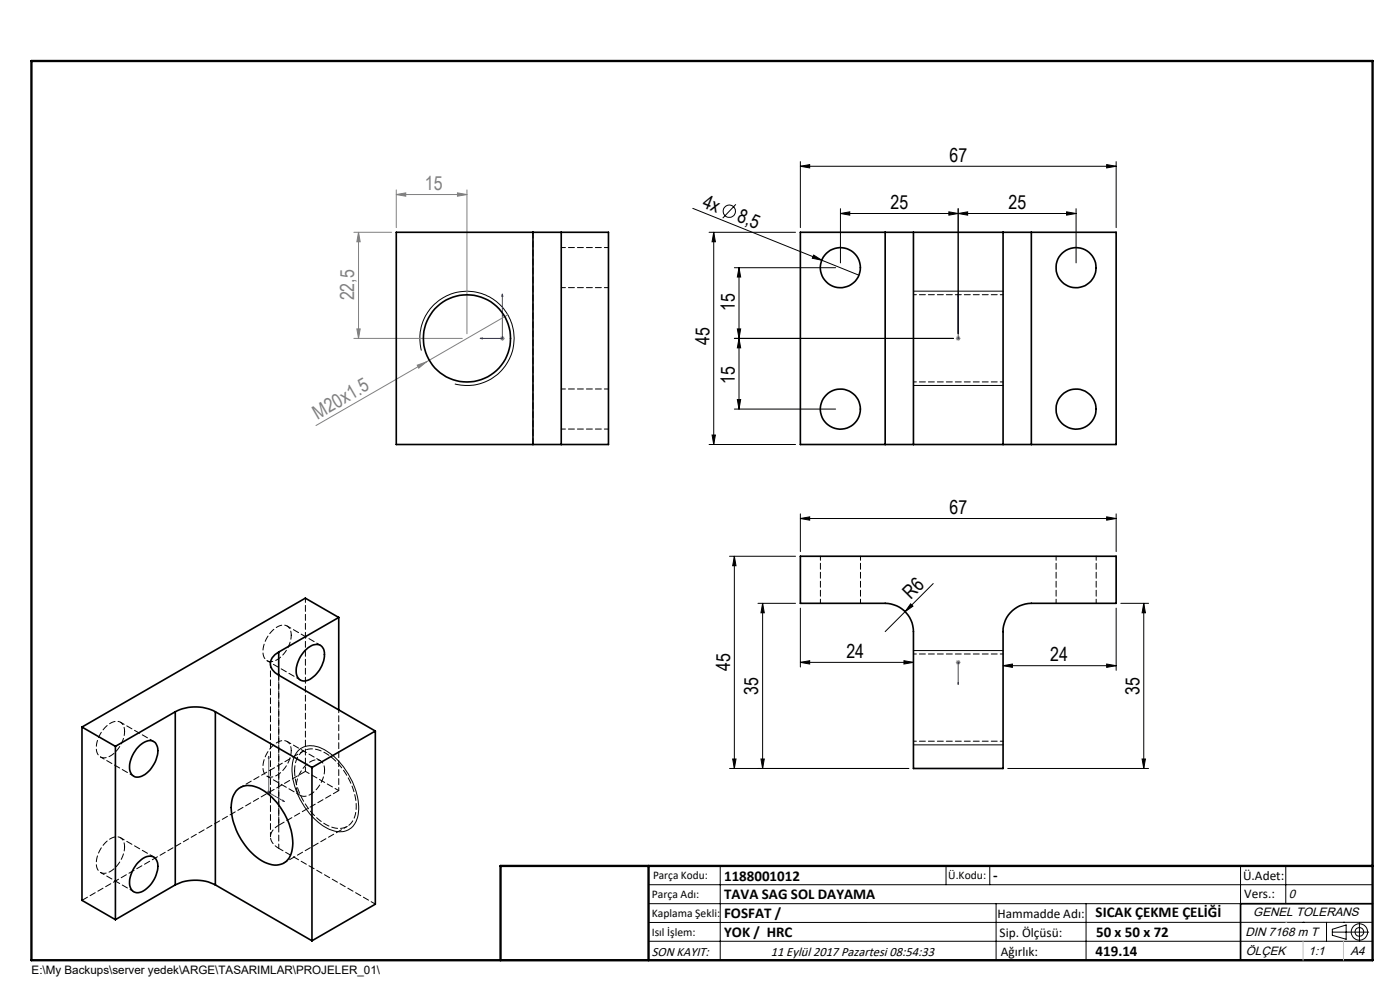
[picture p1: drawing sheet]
<svg xmlns="http://www.w3.org/2000/svg" width="297mm" height="210mm" viewBox="0 0 297 210" stroke-linecap="round" stroke-linejoin="round" font-family="sans-serif">
<g fill="none" stroke="#000" stroke-width=".21">
<path d="M169.8 35.3l2-.4v.7zM169.8 34.3v14M169.8 35.3h67M234.8 34.9l2 .4-2 .3zM236.8 34.3v14M147 44.2l27.3 11M150.4 49.3h18.4M151.4 49.3v45M151.4 49.3l.4 2h-.7zM155.8 56.8h21.5M156.1 43.3l-2.8 3M156.8 56.8v30"/>
<path d="M156.8 56.8l.3 2h-.7zM172.6 54.1l1.7 1.1-2-.4zM174.3 55.2l7.9 3.2M178.3 45.3l2-.4v.7zM178.3 44.3v11.5M178.3 45.3h50M201.3 44.9l2 .4-2 .3zM203.3 45.3l2-.4v.7zM203.3 44.3v26.5M226.3 44.9l2 .4-2 .3zM228.3 44.3v11.5M89.4 74.4a10 10 0 0 1 8.8-12.6 10 10 0 0 1 10.8 10.8 10 10 0 0 1-12.5 8.8"/>
<path d="M155.8 71.8h46.5M156.4 69.8h.7l-.3 2zM156.8 71.8l.3 2h-.7zM193.8 61.8h19M150.4 94.3h18.4M151.1 92.3h.7l-.4 2zM155.8 86.8h21.5M156.4 84.8h.7l-.3 2zM193.8 81.8h19M154.8 118h14M155.8 118l.3 2h-.7zM155.8 118v45"/>
<path d="M169.8 110l2-.4v.7zM169.8 109v8M169.8 110h67M234.8 109.6l2 .4-2 .3zM236.8 109v8M160.8 128h8M161.8 128l.3 2h-.7zM161.8 128v35M169.8 129v12.5M193.2 128.1l.5 .5-1.7 1.1zM193.8 138h19M198 123.8l-10.2 10.2"/>
<path d="M236.8 129v13.2M237.8 128h5.9M242.6 128l.4 2h-.7zM242.6 128v35M63.3 159.2a4.5 4.5 0 0 1 5.7-.1 15.6 15.6 0 0 1 7.1 13 4.2 4.2 0 0 1-3.5 4.3 8.7 8.7 0 0 1-6.7-3.5 14.8 14.8 0 0 1-3.8-11.1l.4-1.5zM169.8 140.5l2-.3v.7zM169.8 140.5h24M191.8 140.2l2 .3-2 .4zM193.8 158h19M212.8 141.2l2-.3v.7zM212.8 141.2h24M234.8 140.9l2 .3-2 .4z"/>
<path d="M154.8 163h38M155.4 161h.7l-.3 2zM161.4 161h.7l-.3 2zM213.8 163h29.9M242.3 161h.7l-.4 2zM137.6 187.7h153.6M137.6 191.7h153.6M137.6 199.7h153.6M152.8 183.7v20M200.7 183.7v4M210 183.7v4M211.3 191.7v12"/>
<path d="M230.4 191.7v12M263.2 183.7v20M272.8 183.7v8M276.4 195.6h.1M281.4 195.6v4.1M282.6 197.7h7.8M282.6 197.1l3-.9v3l-3-.8zM285 195.6h.1M288.4 195.8v3.8M291.2 195.6l-153.6 .1"/>
<circle cx="154.7" cy="44.8" r="1.31"/>
<circle cx="288.4" cy="197.7" r="1.74"/>
<circle cx="288.4" cy="197.7" r=".93"/>
</g>
<g fill="none" stroke="#00f" stroke-width=".21">
<path d="M101.8 71.8l.5-.1v.2zM106.6 62.4l.1 .5h-.3zM106.6 62.4v9.4h-4.8M203.3 71.7v.2zM203.3 62.4v.5v-.5M203.3 71.8h.1M203.3 62.4v9.4M203.3 145.2v-.5v.5M203.3 140.4v.2zM203.3 140.5h.1M203.3 140.5v4.7M57 160.4l.1 .5-.2-.1z"/>
<path d="M57 160.4v7.7l3.3 1.9M60 169.7l.3 .3h-.3z"/>
</g>
<g fill="none" stroke="#808080" stroke-width=".21">
<path d="M75.1 49.3h8M76.1 49.3v22.5M76.1 49.3l.3 2h-.7zM84.1 41.3l2-.4v.7zM84.1 40.3v8M84.1 41.3h15M97 40.9l2.1 .4-2.1 .3zM99.1 40.3v30.5M75.1 71.8h23M75.7 69.8h.7l-.3 2zM88.5 77.5l1.9-.7-1.6 1.3zM90.4 76.8l-23.4 13.5"/>
<path d="M106.1 71.8h1M106.2 71.4l.7 .7M106.6 71.3v1M106.9 71.4l-.7 .7M107.7 66.8l-17.3 10M202.8 71.8h1M202.9 71.4l.7 .7M203.3 71.3v1M203.6 71.4l-.7 .7M202.8 140.5h1M202.9 140.2l.7 .7M203.3 140v1"/>
<path d="M203.6 140.2l-.7 .7M56.5 168.1h1M56.7 167.8l.7 .7M57 167.6v1M57.4 167.8l-.7 .7"/>
</g>
<path d="M291.2 191.7h-28v12M106.2 203.7h185" fill="none" stroke="#000" stroke-width=".35"/>
<path d="M6.7 12.9h284.5v190.8h-284.5zM137.6 183.7v20M291.2 183.7h-185v20" fill="none" stroke="#000" stroke-width=".5"/>
<path d="M272.8 195.6h.1M276.4 199.7v4M285 199.7v4" fill="none" stroke="#c0c0c0" stroke-width=".21"/>
<g fill="#00f">
<path d="M203.3 71.7v.2zM203.3 62.4v.5z"/>
<path d="M203.3 144.7v.5zM203.3 140.4v.2z"/>
<path d="M60 169.7l.3 .3h-.3zM57 160.4l.1 .5-.2-.1zM101.8 71.8l.5 .1v-.2zM106.6 62.4l-.2 .5h.3z"/>
</g>
<g fill="#000">
<path d="M172.6 54.1l1.7 1.1-2-.4zM193.2 128.1l.5 .5-1.7 1.1z"/>
<path d="M169.8 35.3l2-.4v.7zM234.8 34.9l2 .4-2 .3zM203.3 45.3l2-.4v.7zM226.3 44.9l2 .4-2 .3zM169.8 140.5l2-.3v.7zM191.8 140.2l2 .3-2 .4z"/>
<path d="M201.3 44.9l2 .4-2 .3zM178.3 45.3l2-.4v.7zM234.8 109.6l2 .4-2 .3zM169.8 110l2-.4v.7zM234.8 140.9l2 .3-2 .4zM212.8 141.2l2-.3v.7z"/>
<path d="M156.8 71.8l.3 2h-.7zM156.4 84.8h.7l-.3 2zM155.8 118l.3 2h-.7zM155.4 161h.7l-.3 2zM161.8 128l.3 2h-.7zM161.4 161h.7l-.3 2zM242.6 128l.4 2h-.7zM242.3 161h.7l-.4 2z"/>
<path d="M151.1 92.3h.7l-.4 2zM151.4 49.3l.4 2h-.7zM156.4 69.8h.7l-.3 2zM156.8 56.8l.3 2h-.7z"/>
</g>
<g fill="#808080">
<path d="M88.5 77.5l1.9-.7-1.6 1.3z"/>
<path d="M97 40.9l2.1 .4-2.1 .3zM84.1 41.3l2-.4v.7z"/>
<path d="M76.1 49.3l.3 2h-.7zM75.7 69.8h.7l-.3 2z"/>
</g>
<g fill="none" stroke="#000" stroke-width=".35">
<path d="M113.1 49.3h6M113.1 49.3h-29v45h29M113.1 49.3v45M119.1 49.3h10v45h-10M119.1 49.3v45M187.8 49.3h6M187.8 49.3h-18v45h18M187.8 49.3v45M193.8 49.3v45M193.8 49.3h19M212.8 49.3h6M212.8 49.3v45"/>
<path d="M218.8 49.3h18v45h-18M218.8 49.3v45M113.1 94.3h6M187.8 94.3h6M193.8 94.3h19M212.8 94.3h6M169.8 118h67v10h-18a6 6 0 0 0-6 6v29h-19v-29a6.1 6.1 0 0 0-6-6h-18zM59.1 138.3a2.59 2.59 0 0 0-1.4 3.7l.6 .7 .8 .5M59.1 138.3v4.9M64.7 138a2.8 2.8 0 0 1 3.4-1.1 3.2 3.2 0 0 1 .4 3.8 5.5 5.5 0 0 1-3.8 3.8 1.9 1.9 0 0 1-1.9-2.4 7.1 7.1 0 0 1 1.9-4.1zM71.9 131l-7.1-4.1-47.4 27.3M71.9 131l-12.8 7.3"/>
<path d="M71.9 131v19.6M17.4 154.2l7.1 4.1M17.4 154.2v36.8l7.1 4.1M24.5 158.3v36.8M29.3 158.5a2.8 2.8 0 0 1 3.4-1.1 3.2 3.2 0 0 1 .4 3.7 5.5 5.5 0 0 1-3.8 3.7 1.86 1.86 0 0 1-1.8-2.3 6.9 6.9 0 0 1 1.8-4zM37.2 151a9.3 9.3 0 0 1 8.5 0M37.2 151l-12.7 7.3M37.2 151v36.7M45.7 151l20.5 11.8M45.7 151v36.7M59.1 143.2l20.5 11.9M79.6 155.1l-13.4 7.7"/>
<path d="M79.6 155.1v36.7l-13.4 7.8M50.1 167.8a3.9 3.9 0 0 1 4.9-.6 13.9 13.9 0 0 1 7 12.8 3.6 3.6 0 0 1-5.3 3.1 13.7 13.7 0 0 1-7.6-13l.3-1.1zM66.2 162.8v36.8M29.3 182.9a2.8 2.8 0 0 1 3.4-1.1 3.2 3.2 0 0 1 .4 3.8 5.7 5.7 0 0 1-3.8 3.8 1.9 1.9 0 0 1-1.8-2.4 7.1 7.1 0 0 1 1.8-4.1zM37.2 187.7a9.6 9.6 0 0 1 8.5 0M37.2 187.7l-12.7 7.4M45.7 187.7l20.5 11.9"/>
<circle cx="178.3" cy="56.8" r="4.3"/>
<circle cx="228.3" cy="56.8" r="4.2"/>
<circle cx="99.1" cy="71.8" r="9.2"/>
<circle cx="178.3" cy="86.8" r="4.2"/>
<circle cx="228.3" cy="86.8" r="4.2"/>
</g>
<path d="M212.8 62.5h-19M193.8 81h19M212.8 138.7h-19M193.8 157.2h19" fill="none" stroke="#000" stroke-width=".21" stroke-dasharray="1.3 .6" stroke-dashoffset=".7"/>
<g fill="none" stroke="#000" stroke-width=".21" stroke-dasharray="1.3 .6" stroke-dashoffset=".4">
<path d="M129.1 52.5h-10M119.1 61h10M119.1 91h10M129.1 82.5h-10M174 118v10M224 118v10M61.8 134.7a1.85 1.85 0 0 0-.9-1.9 1.85 1.85 0 0 0-2.2 .3 6.2 6.2 0 0 0-2.8 6.1 1.74 1.74 0 0 0 2.8 .8 6.6 6.6 0 0 0 3.1-5.3M64.8 126.9v36.7M68 136.9l-7.1-4.1M182.5 128v-10M232.5 128v-10M26.4 155.1a1.85 1.85 0 0 0-.9-1.9 1.85 1.85 0 0 0-2.2 .3 6.2 6.2 0 0 0-2.7 6.1 1.74 1.74 0 0 0 2.7 .8 6.6 6.6 0 0 0 3.1-5.3"/>
<path d="M32.6 157.3l-7-4.1M56.7 140.1l7 4.1M57.4 140.8v36.7M61.8 159.2a1.85 1.85 0 0 0-.9-1.9 1.85 1.85 0 0 0-2.2 .2 6.2 6.2 0 0 0-2.8 6.2 1.74 1.74 0 0 0 2.8 .8 6.6 6.6 0 0 0 3.1-5.3M21.3 160.6l7.1 4M26.4 179.6a1.85 1.85 0 0 0-.9-1.9 1.85 1.85 0 0 0-2.2 .3 6.2 6.2 0 0 0-2.7 6.1 1.74 1.74 0 0 0 2.7 .8 6.6 6.6 0 0 0 3.1-5.3M56.7 164.6l7 4.1M59.1 179.9v-36.7M68 161.4l-7.1-4.1M68.9 163.3a1.85 1.85 0 0 0-1-2 1.85 1.85 0 0 0-2.1 .3 6.2 6.2 0 0 0-2.8 6.2 1.74 1.74 0 0 0 2.8 .8 6.6 6.6 0 0 0 3.1-5.3M71.9 167.7l-7.1-4.1M21.3 185.1l7.1 4"/>
<path d="M32.6 181.8l-7-4.1"/>
</g>
<path d="M59.1 179.9l20.5 11.9M62.5 163.5a4.1 4.1 0 0 1 3-4.6 7.5 7.5 0 0 1 6.2 3 13.7 13.7 0 0 1 3.8 10.4 3.7 3.7 0 0 1-5.4 3.1 14 14 0 0 1-7.6-11.9" fill="none" stroke="#000" stroke-width=".21" stroke-dasharray="1.3 .6" stroke-dashoffset=".2"/>
<path d="M113.1 94.3v-45M59.1 175v-31.8M64.8 163.6l-47.4 27.4M71.9 167.7l-12.8 7.3" fill="none" stroke="#000" stroke-width=".21" stroke-dasharray="1.3 .6"/>
<path d="M59.1 175a2.5 2.5 0 0 0-.8 4.4l.8 .5" fill="none" stroke="#000" stroke-width=".21" stroke-dasharray="1.3 .6" stroke-dashoffset=".3"/>
<path d="M71.9 167.7v-17.1" fill="none" stroke="#000" stroke-width=".21" stroke-dasharray="1.3 .6" stroke-dashoffset=".6"/>
<path d="M64.4 159.3l-13.4 7.7M60.2 183.1l13.5-7.8" fill="none" stroke="#000" stroke-width=".21" stroke-dasharray="1.3 .6" stroke-dashoffset=".5"/>
<g font-size="4.1">
<text x="201.4" y="34.3">67</text>
<text x="148.8" y="43.9" transform="rotate(22 148.8 43.9)">4x</text>
<text x="156.2" y="46.9" transform="rotate(22 156.2 46.9)">8,5</text>
<text x="188.9" y="44.3">25</text>
<text x="213.9" y="44.3">25</text>
<text x="155.9" y="66" transform="rotate(-90 155.9 66)">15</text>
<text x="150.5" y="73.1" transform="rotate(-90 150.5 73.1)">45</text>
<text x="155.9" y="81.5" transform="rotate(-90 155.9 81.5)">15</text>
<text x="201.4" y="109.1">67</text>
<text x="193.3" y="127.3" transform="rotate(-45 193.3 127.3)">R6</text>
<text x="154.9" y="142.3" transform="rotate(-90 154.9 142.3)">45</text>
<text x="179.6" y="139.6">24</text>
<text x="222.8" y="140.3">24</text>
<text x="160.9" y="147.3" transform="rotate(-90 160.9 147.3)">35</text>
<text x="241.7" y="147.3" transform="rotate(-90 241.7 147.3)">35</text>
</g>
<g font-size="4.1" fill="#808080">
<text x="90.2" y="40.3">15</text>
<text x="75.2" y="63.7" transform="rotate(-90 75.2 63.7)">22,5</text>
<text x="67.4" y="89" transform="rotate(-30 67.4 89)">M20x1.5</text>
</g>
<g font-size="3.2">
<text x="153.6" y="186.8">1188001012</text>
<text x="153.6" y="190.8">TAVA SAG SOL DAYAMA</text>
<text x="210.7" y="186.6">-</text>
<text x="153.6" y="194.8">FOSFAT /</text>
<text x="232.4" y="194.5">SICAK ÇEKME ÇELİĞİ</text>
<text x="153.6" y="198.8">YOK / HRC</text>
<text x="232.4" y="202.8">419.14</text>
<text x="232.5" y="198.8">50 x 50 x 72</text>
</g>
<g font-size="2.8">
<text x="263.7" y="186.7">Ü.Adet:</text>
<text x="263.9" y="190.5">Vers.:</text>
<text x="211.6" y="194.8">Hammadde Adı:</text>
<text x="138.3" y="202.8">SON KAYIT:</text>
<text x="163.5" y="202.8">11 Eylül 2017 Pazartesi 08:54:33</text>
<text x="212.1" y="198.7">Sip. Ölçüsü:</text>
<text x="212.3" y="202.7">Ağırlık:</text>
</g>
<g font-size="2.6">
<text x="273.4" y="190.4">0</text>
<text x="265.9" y="194.4">GENEL TOLERANS</text>
<text x="264.2" y="198.5">DIN 7168 m T</text>
<text x="264.3" y="202.6">ÖLÇEK</text>
<text x="277.6" y="202.6">1:1</text>
<text x="286.5" y="202.6">A4</text>
</g>
<g font-size="2.5">
<text x="138.3" y="190.5">Parça Adı:</text>
<text x="138.5" y="186.5">Parça Kodu:</text>
<text x="201.2" y="186.5">Ü.Kodu:</text>
<text x="138.3" y="194.5">Kaplama Şekli:</text>
<text x="138.3" y="198.6">Isıl İşlem:</text>
<text x="6.7" y="206.7">E:\My Backups\server yedek\ARGE\TASARIMLAR\PROJELER_01\</text>
</g>
</svg>
